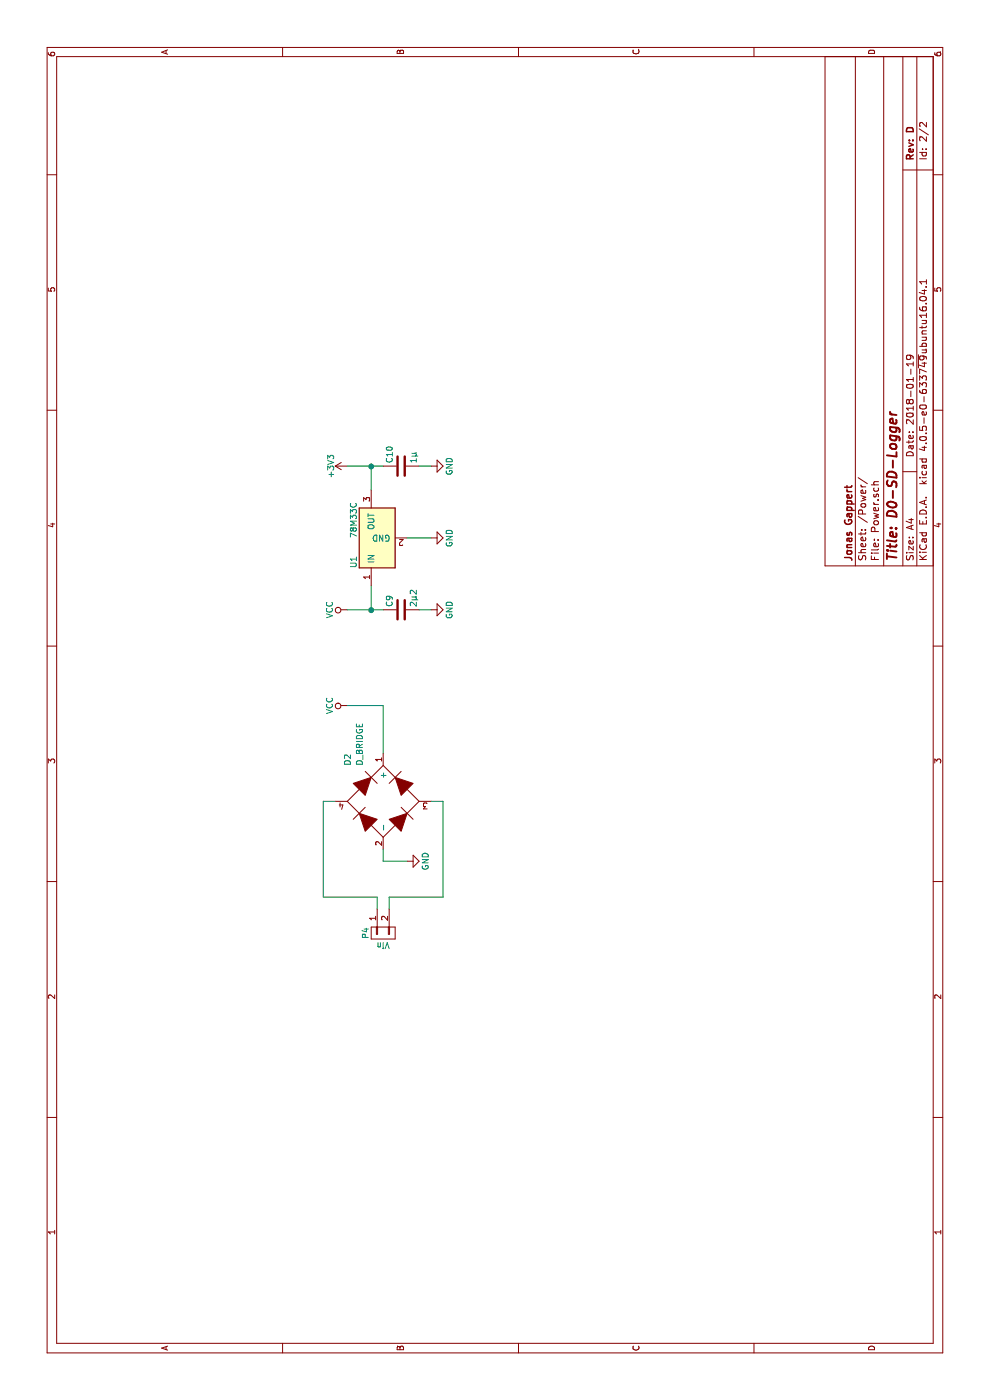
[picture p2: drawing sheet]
EESchema Schematic File Version 2
LIBS:Logger-rescue
LIBS:power
LIBS:device
LIBS:transistors
LIBS:conn
LIBS:linear
LIBS:regul
LIBS:74xx
LIBS:cmos4000
LIBS:adc-dac
LIBS:memory
LIBS:xilinx
LIBS:microcontrollers
LIBS:dsp
LIBS:microchip
LIBS:analog_switches
LIBS:motorola
LIBS:texas
LIBS:intel
LIBS:audio
LIBS:interface
LIBS:digital-audio
LIBS:philips
LIBS:display
LIBS:cypress
LIBS:siliconi
LIBS:opto
LIBS:atmel
LIBS:contrib
LIBS:valves
LIBS:card
LIBS:Logger-cache
EELAYER 25 0
EELAYER END
$Descr A4 11693 8268
encoding utf-8
Sheet 2 2
Title "D0-SD-Logger"
Date "2018-01-19"
Rev "D"
Comp "Jonas Gappert"
Comment1 ""
Comment2 ""
Comment3 ""
Comment4 ""
$EndDescr
$Comp
L C C10
U 1 1
P 7800 3350
F 0 "C10" H 7825 3450 50  0000 L CNN
F 1 "1µ" H 7825 3250 50  0000 L CNN
F 2 "Capacitors_SMD:C_0603_HandSoldering" H 7838 3200 50  0001 C CNN
F 3 "" H 7800 3350 50  0000 C CNN
	1    7800 3350
	1    0    0    -1  
$EndComp
$Comp
L C C9
U 1 1
P 6600 3350
F 0 "C9" H 6625 3450 50  0000 L CNN
F 1 "2µ2" H 6625 3250 50  0000 L CNN
F 2 "Capacitors_SMD:C_0603_HandSoldering" H 6638 3200 50  0001 C CNN
F 3 "" H 6600 3350 50  0000 C CNN
	1    6600 3350
	1    0    0    -1  
$EndComp
$Comp
L GND #PWR024
U 1 1
P 7200 3600
F 0 "#PWR024" H 7200 3350 50  0001 C CNN
F 1 "GND" H 7200 3450 50  0000 C CNN
F 2 "" H 7200 3600 50  0000 C CNN
F 3 "" H 7200 3600 50  0000 C CNN
	1    7200 3600
	1    0    0    -1  
$EndComp
$Comp
L GND #PWR025
U 1 1
P 7800 3600
F 0 "#PWR025" H 7800 3350 50  0001 C CNN
F 1 "GND" H 7800 3450 50  0000 C CNN
F 2 "" H 7800 3600 50  0000 C CNN
F 3 "" H 7800 3600 50  0000 C CNN
	1    7800 3600
	1    0    0    -1  
$EndComp
$Comp
L +3V3 #PWR026
U 1 1
P 7800 2900
F 0 "#PWR026" H 7800 2750 50  0001 C CNN
F 1 "+3V3" H 7800 3040 50  0000 C CNN
F 2 "" H 7800 2900 50  0000 C CNN
F 3 "" H 7800 2900 50  0000 C CNN
	1    7800 2900
	1    0    0    -1  
$EndComp
$Comp
L VCC #PWR027
U 1 1
P 6600 2900
F 0 "#PWR027" H 6600 2750 50  0001 C CNN
F 1 "VCC" H 6600 3050 50  0000 C CNN
F 2 "" H 6600 2900 50  0000 C CNN
F 3 "" H 6600 2900 50  0000 C CNN
	1    6600 2900
	1    0    0    -1  
$EndComp
$Comp
L D_BRIDGE_2 D2
U 1 1
P 5000 3200
F 0 "D2" H 5300 3500 50  0000 L CNN
F 1 "D_BRIDGE" H 5300 3400 50  0000 L CNN
F 2 "Housings_SOIC:SOIC-4" H 5000 3200 50  0001 C CNN
F 3 "" H 5000 3200 50  0000 C CNN
	1    5000 3200
	1    0    0    -1  
$EndComp
$Comp
L CONN_01X02 P4
U 1 1
P 3900 3200
F 0 "P4" H 3900 3350 50  0000 C CNN
F 1 "Vin" V 4000 3200 50  0000 C CNN
F 2 "Pin_Headers:Pin_Header_Straight_1x02_Pitch2.54mm" H 3900 3200 50  0001 C CNN
F 3 "" H 3900 3200 50  0000 C CNN
	1    3900 3200
	-1   0    0    -1  
$EndComp
$Comp
L GND #PWR028
U 1 1
P 4500 3400
F 0 "#PWR028" H 4500 3150 50  0001 C CNN
F 1 "GND" H 4500 3250 50  0000 C CNN
F 2 "" H 4500 3400 50  0000 C CNN
F 3 "" H 4500 3400 50  0000 C CNN
	1    4500 3400
	1    0    0    -1  
$EndComp
$Comp
L VCC #PWR029
U 1 1
P 5800 2900
F 0 "#PWR029" H 5800 2750 50  0001 C CNN
F 1 "VCC" H 5800 3050 50  0000 C CNN
F 2 "" H 5800 2900 50  0000 C CNN
F 3 "" H 5800 2900 50  0000 C CNN
	1    5800 2900
	1    0    0    -1  
$EndComp
$Comp
L LM78M05CT U1
U 1 1
P 7200 3150
F 0 "U1" H 7000 3350 50  0000 C CNN
F 1 "78M33C" H 7200 3350 50  0000 L CNN
F 2 "TO_SOT_Packages_SMD:TO-252-2Lead" H 7200 3250 50  0001 C CIN
F 3 "" H 7200 3150 50  0000 C CNN
	1    7200 3150
	1    0    0    -1  
$EndComp
$Comp
L GND #PWR030
U 1 1
P 6600 3600
F 0 "#PWR030" H 6600 3350 50  0001 C CNN
F 1 "GND" H 6600 3450 50  0000 C CNN
F 2 "" H 6600 3600 50  0000 C CNN
F 3 "" H 6600 3600 50  0000 C CNN
	1    6600 3600
	1    0    0    -1  
$EndComp
Wire Wire Line
	5400 3200 5800 3200
Wire Wire Line
	4500 3200 4600 3200
Wire Wire Line
	5000 3600 5000 3700
Wire Wire Line
	5000 3700 4200 3700
Wire Wire Line
	4200 3700 4200 3250
Wire Wire Line
	5000 2800 5000 2700
Wire Wire Line
	5000 2700 4200 2700
Wire Wire Line
	4200 2700 4200 3150
Wire Wire Line
	4500 3400 4500 3200
Wire Wire Line
	5800 3200 5800 2900
Wire Wire Line
	4200 3250 4100 3250
Wire Wire Line
	4200 3150 4100 3150
Wire Wire Line
	7800 2900 7800 3200
Wire Wire Line
	7800 3100 7600 3100
Wire Wire Line
	6600 2900 6600 3200
Wire Wire Line
	6600 3100 6800 3100
Wire Wire Line
	6600 3500 6600 3600
Wire Wire Line
	7200 3400 7200 3600
Wire Wire Line
	7800 3500 7800 3600
Connection ~ 6600 3100
Connection ~ 7800 3100
$EndSCHEMATC
